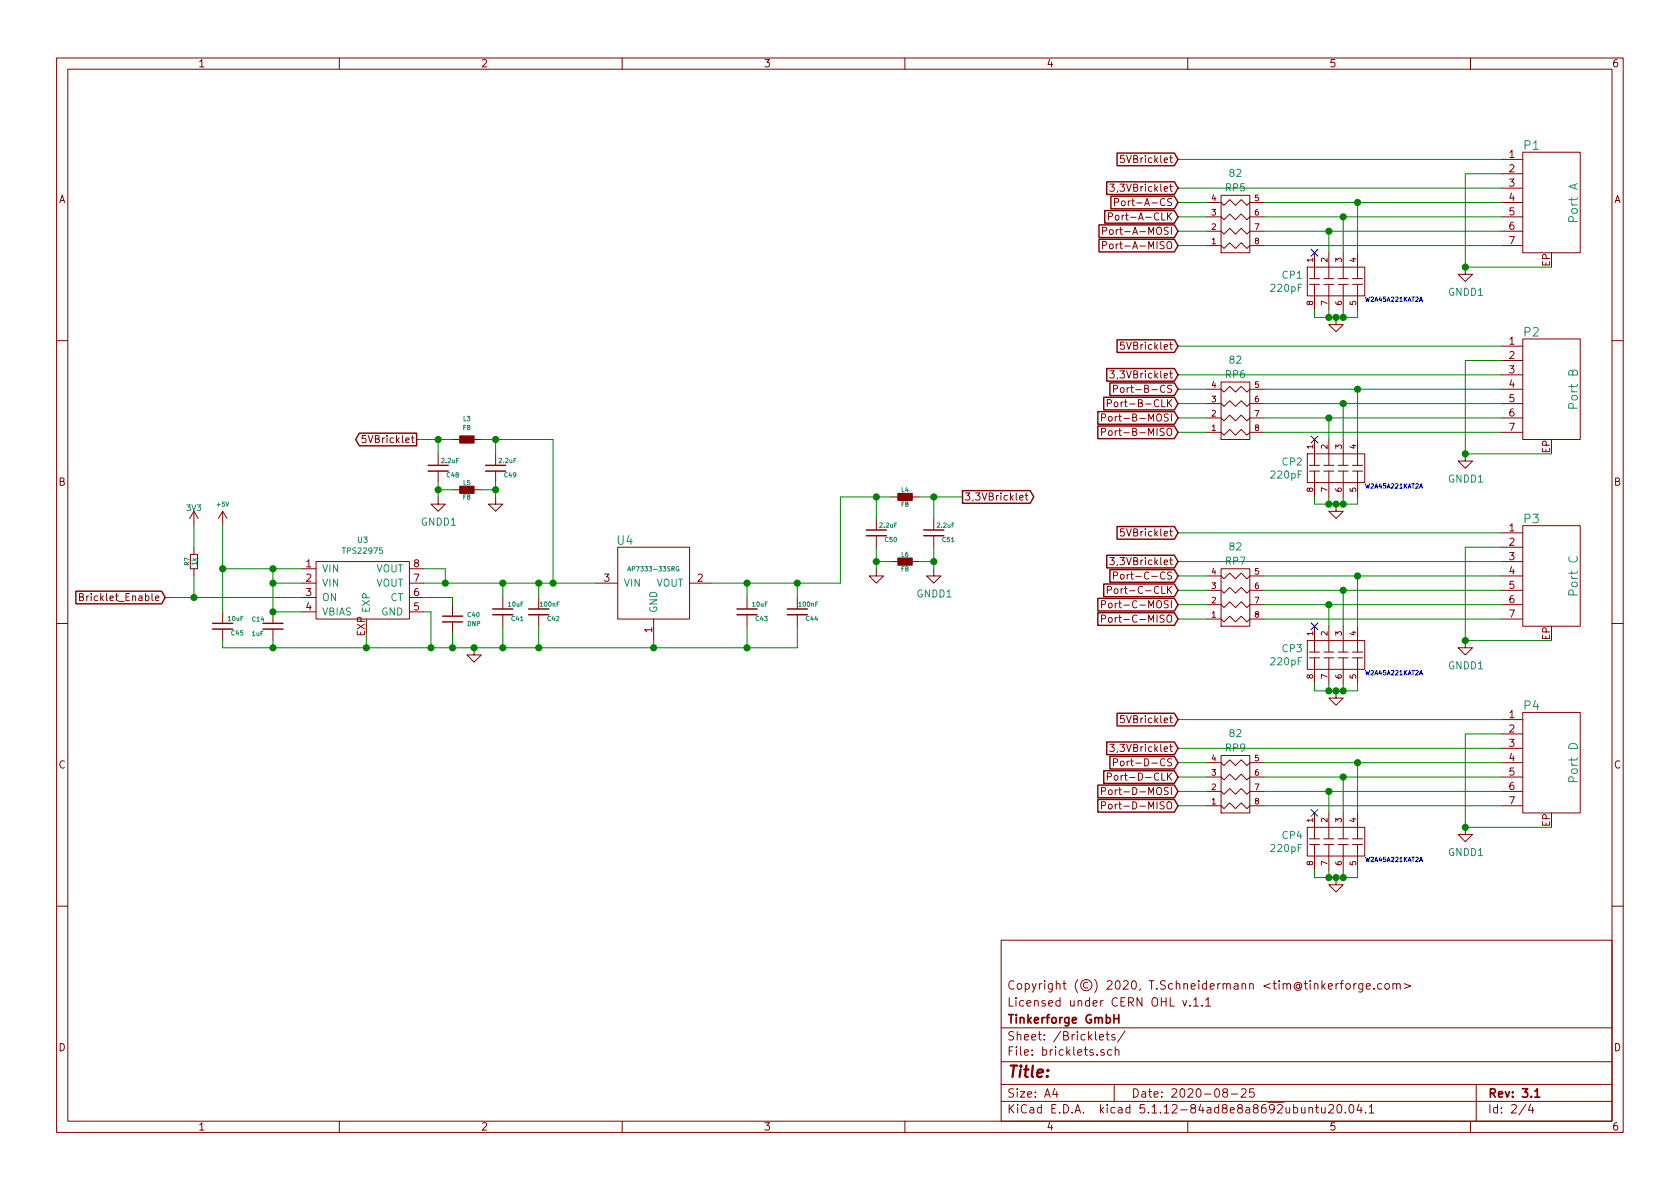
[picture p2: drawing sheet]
EESchema Schematic File Version 4
EELAYER 30 0
EELAYER END
$Descr A4 11693 8268
encoding utf-8
Sheet 2 4
Title ""
Date "2020-08-25"
Rev "3.1"
Comp "Tinkerforge GmbH"
Comment1 "Licensed under CERN OHL v.1.1"
Comment2 "Copyright (©) 2020, T.Schneidermann <tim@tinkerforge.com>"
Comment3 ""
Comment4 ""
$EndDescr
$Comp
L tinkerforge:+5V #PWR054
U 1 1
P 1550 3650
F 0 "#PWR054" H 1550 3740 20  0001 C CNN
F 1 "+5V" H 1550 3800 30  0000 C CNN
F 2 "" H 1550 3650 60  0001 C CNN
F 3 "" H 1550 3650 60  0001 C CNN
	1    1550 3650
	1    0    0    -1  
$EndComp
Text GLabel 8200 1400 0    50   Input ~ 0
Port-A-CS
$Comp
L tinkerforge:3V3 #PWR058
U 1 1
P 1350 3650
F 0 "#PWR058" H 1350 3750 40  0001 C CNN
F 1 "3V3" H 1350 3775 40  0000 C CNN
F 2 "" H 1350 3650 60  0001 C CNN
F 3 "" H 1350 3650 60  0001 C CNN
	1    1350 3650
	1    0    0    -1  
$EndComp
Wire Wire Line
	10450 1200 10200 1200
$Comp
L tinkerforge:CON-SENSOR2 P1
U 1 1
P 10800 1400
F 0 "P1" H 10600 1800 60  0000 L CNN
F 1 "Port A" V 10950 1250 60  0000 L CNN
F 2 "kicad-libraries:CON-SENSOR2" H 10900 1250 60  0001 C CNN
F 3 "" H 10900 1250 60  0000 C CNN
	1    10800 1400
	1    0    0    -1  
$EndComp
Wire Wire Line
	10200 1850 10800 1850
Wire Wire Line
	10200 1200 10200 1850
$Comp
L tinkerforge:TPS22975 U3
U 1 1
P 2550 4100
F 0 "U3" H 2525 4451 39  0000 C CNN
F 1 "TPS22975" H 2525 4376 39  0000 C CNN
F 2 "kicad-libraries:WSON8-2x2" H 3300 4200 39  0001 C CNN
F 3 "" H 3300 4200 39  0001 C CNN
	1    2550 4100
	1    0    0    -1  
$EndComp
$Comp
L tinkerforge:LD1117 U4
U 1 1
P 4550 4250
F 0 "U4" H 4350 4750 60  0000 C CNN
F 1 "AP7333-33SRG" H 4550 4550 31  0000 C CNN
F 2 "kicad-libraries:SOT23-3" H 4550 4250 60  0001 C CNN
F 3 "" H 4550 4250 60  0000 C CNN
	1    4550 4250
	1    0    0    -1  
$EndComp
Text GLabel 6700 3450 2    50   Output ~ 0
3,3VBricklet
Wire Wire Line
	5850 4050 5550 4050
Text GLabel 8200 1300 0    50   Input ~ 0
3,3VBricklet
Text GLabel 2900 3050 0    50   Output ~ 0
5VBricklet
Wire Wire Line
	2950 3950 3100 3950
Text GLabel 8200 1100 0    50   Input ~ 0
5VBricklet
Wire Wire Line
	2950 4050 3100 4050
Wire Wire Line
	1550 3650 1550 3950
Wire Wire Line
	1550 3950 1900 3950
Wire Wire Line
	1900 3950 1900 4050
Wire Wire Line
	1900 4050 2100 4050
Connection ~ 1900 3950
Wire Wire Line
	1900 3950 2100 3950
$Comp
L tinkerforge:R_PACK4 RP5
U 1 1
P 8600 1350
F 0 "RP5" H 8600 1300 50  0000 C CNN
F 1 "82" H 8600 1200 50  0000 C CNN
F 2 "kicad-libraries:4X0402" H 8600 1350 50  0001 C CNN
F 3 "" H 8600 1350 50  0000 C CNN
	1    8600 1350
	1    0    0    1   
$EndComp
Wire Wire Line
	8200 1400 8400 1400
Wire Wire Line
	8400 1500 8200 1500
Wire Wire Line
	8200 1600 8400 1600
Wire Wire Line
	8400 1700 8200 1700
Wire Wire Line
	8800 1400 9450 1400
Wire Wire Line
	8800 1500 9350 1500
Wire Wire Line
	8800 1600 9250 1600
Wire Wire Line
	8800 1700 10450 1700
$Comp
L tinkerforge:C_PACK4 CP1
U 1 1
P 9500 1950
F 0 "CP1" V 9454 2378 50  0000 L CNN
F 1 "220pF" V 9545 2378 50  0000 L CNN
F 2 "kicad-libraries:4X0402" H 9500 1950 50  0001 C CNN
F 3 "" H 9500 1950 50  0000 C CNN
	1    9500 1950
	0    -1   1    0   
$EndComp
NoConn ~ 9150 1750
Wire Wire Line
	9250 1750 9250 1600
Connection ~ 9250 1600
Wire Wire Line
	9250 1600 10450 1600
Wire Wire Line
	9350 1750 9350 1500
Connection ~ 9350 1500
Wire Wire Line
	9350 1500 10450 1500
Wire Wire Line
	9450 1750 9450 1400
Connection ~ 9450 1400
Wire Wire Line
	9450 1400 10450 1400
$Comp
L tinkerforge:GND #PWR0117
U 1 1
P 9300 2200
F 0 "#PWR0117" H 9300 2200 30  0001 C CNN
F 1 "GND" H 9300 2130 30  0001 C CNN
F 2 "" H 9300 2200 60  0001 C CNN
F 3 "" H 9300 2200 60  0001 C CNN
	1    9300 2200
	1    0    0    -1  
$EndComp
Wire Wire Line
	9150 2150 9150 2200
Wire Wire Line
	9150 2200 9250 2200
Wire Wire Line
	9300 2200 9350 2200
Wire Wire Line
	9450 2200 9450 2150
Connection ~ 9300 2200
Wire Wire Line
	9350 2150 9350 2200
Connection ~ 9350 2200
Wire Wire Line
	9350 2200 9450 2200
Wire Wire Line
	9250 2150 9250 2200
Connection ~ 9250 2200
Wire Wire Line
	9250 2200 9300 2200
Wire Wire Line
	8200 1300 10450 1300
Text Notes 9500 2100 0    31   ~ 0
W2A45A221KAT2A
Wire Wire Line
	8200 1100 10450 1100
$Comp
L tinkerforge:GND #PWR0118
U 1 1
P 3300 4500
F 0 "#PWR0118" H 3300 4500 30  0001 C CNN
F 1 "GND" H 3300 4430 30  0001 C CNN
F 2 "" H 3300 4500 60  0001 C CNN
F 3 "" H 3300 4500 60  0001 C CNN
	1    3300 4500
	1    0    0    -1  
$EndComp
Wire Wire Line
	2950 4250 3000 4250
Wire Wire Line
	3000 4250 3000 4500
Wire Wire Line
	3000 4500 2550 4500
Wire Wire Line
	2550 4500 2550 4400
Connection ~ 2550 4500
$Comp
L tinkerforge:Cs C40
U 1 1
P 3150 4300
F 0 "C40" H 3250 4331 31  0000 L CNN
F 1 "DNP" H 3250 4269 31  0000 L CNN
F 2 "kicad-libraries:C0402F" H 3150 4300 60  0001 C CNN
F 3 "" H 3150 4300 60  0000 C CNN
	1    3150 4300
	1    0    0    -1  
$EndComp
Wire Wire Line
	2950 4150 3150 4150
Wire Wire Line
	3150 4150 3150 4200
Wire Wire Line
	3150 4400 3150 4500
Wire Wire Line
	3150 4500 3000 4500
Connection ~ 3000 4500
$Comp
L tinkerforge:Cs C14
U 1 1
P 1900 4350
F 0 "C14" H 1750 4400 31  0000 L CNN
F 1 "1uF" H 1750 4300 31  0000 L CNN
F 2 "kicad-libraries:C0603F" H 1900 4350 60  0001 C CNN
F 3 "" H 1900 4350 60  0000 C CNN
	1    1900 4350
	1    0    0    -1  
$EndComp
Wire Wire Line
	2100 4250 1900 4250
Wire Wire Line
	1900 4450 1900 4500
Wire Wire Line
	1900 4500 2550 4500
Wire Wire Line
	3100 3950 3100 4050
Connection ~ 3100 4050
Wire Wire Line
	3100 4050 3500 4050
$Comp
L tinkerforge:Cs C41
U 1 1
P 3500 4250
F 0 "C41" H 3350 4300 31  0000 L CNN
F 1 "10uF" H 3350 4200 31  0000 L CNN
F 2 "kicad-libraries:C0805E" H 3500 4250 60  0001 C CNN
F 3 "" H 3500 4250 60  0000 C CNN
	1    3500 4250
	-1   0    0    1   
$EndComp
$Comp
L tinkerforge:Cs C42
U 1 1
P 3750 4250
F 0 "C42" H 3600 4300 31  0000 L CNN
F 1 "100nF" H 3600 4200 31  0000 L CNN
F 2 "kicad-libraries:C0603F" H 3750 4250 60  0001 C CNN
F 3 "" H 3750 4250 60  0000 C CNN
	1    3750 4250
	-1   0    0    1   
$EndComp
Wire Wire Line
	3500 4150 3500 4050
Connection ~ 3500 4050
Wire Wire Line
	3500 4050 3750 4050
Wire Wire Line
	3750 4150 3750 4050
Connection ~ 3750 4050
Wire Wire Line
	3750 4050 3850 4050
Wire Wire Line
	3500 4350 3500 4500
Wire Wire Line
	3500 4500 3300 4500
Connection ~ 3150 4500
Wire Wire Line
	3750 4350 3750 4500
Wire Wire Line
	3750 4500 3500 4500
Connection ~ 3500 4500
Connection ~ 3850 4050
Wire Wire Line
	4550 4450 4550 4500
Wire Wire Line
	4550 4500 3750 4500
Connection ~ 3750 4500
Connection ~ 3300 4500
Wire Wire Line
	3300 4500 3150 4500
$Comp
L tinkerforge:Cs C43
U 1 1
P 5200 4250
F 0 "C43" H 5050 4300 31  0000 L CNN
F 1 "10uF" H 5050 4200 31  0000 L CNN
F 2 "kicad-libraries:C0805E" H 5200 4250 60  0001 C CNN
F 3 "" H 5200 4250 60  0000 C CNN
	1    5200 4250
	-1   0    0    1   
$EndComp
$Comp
L tinkerforge:Cs C44
U 1 1
P 5550 4250
F 0 "C44" H 5400 4300 31  0000 L CNN
F 1 "100nF" H 5400 4200 31  0000 L CNN
F 2 "kicad-libraries:C0603F" H 5550 4250 60  0001 C CNN
F 3 "" H 5550 4250 60  0000 C CNN
	1    5550 4250
	-1   0    0    1   
$EndComp
Wire Wire Line
	5200 4150 5200 4050
Connection ~ 5200 4050
Wire Wire Line
	5200 4050 5550 4050
Wire Wire Line
	5550 4050 5550 4150
Connection ~ 5550 4050
Wire Wire Line
	5200 4350 5200 4500
Wire Wire Line
	5200 4500 4550 4500
Connection ~ 4550 4500
Wire Wire Line
	5550 4350 5550 4500
Wire Wire Line
	5550 4500 5200 4500
Connection ~ 5200 4500
$Comp
L tinkerforge:Rs R7
U 1 1
P 1350 3900
F 0 "R7" V 1300 3900 31  0000 C CNN
F 1 "1k" V 1350 3900 31  0000 C CNN
F 2 "kicad-libraries:R0603F" V 1244 3900 60  0001 C CNN
F 3 "" H 1350 3900 60  0000 C CNN
	1    1350 3900
	1    0    0    -1  
$EndComp
Text GLabel 1150 4150 0    50   Input ~ 0
Bricklet_Enable
Wire Wire Line
	1350 3800 1350 3650
Wire Wire Line
	1150 4150 1350 4150
Wire Wire Line
	1350 4000 1350 4150
Connection ~ 1350 4150
Wire Wire Line
	1350 4150 2100 4150
Wire Wire Line
	10450 2500 10200 2500
$Comp
L tinkerforge:CON-SENSOR2 P2
U 1 1
P 10800 2700
F 0 "P2" H 10600 3100 60  0000 L CNN
F 1 "Port B" V 10950 2550 60  0000 L CNN
F 2 "kicad-libraries:CON-SENSOR2" H 10900 2550 60  0001 C CNN
F 3 "" H 10900 2550 60  0000 C CNN
	1    10800 2700
	1    0    0    -1  
$EndComp
Wire Wire Line
	10200 3150 10800 3150
Wire Wire Line
	10200 2500 10200 3150
Text GLabel 8200 2600 0    50   Input ~ 0
3,3VBricklet
Text GLabel 8200 2400 0    50   Input ~ 0
5VBricklet
$Comp
L tinkerforge:R_PACK4 RP6
U 1 1
P 8600 2650
F 0 "RP6" H 8600 2600 50  0000 C CNN
F 1 "82" H 8600 2500 50  0000 C CNN
F 2 "kicad-libraries:4X0402" H 8600 2650 50  0001 C CNN
F 3 "" H 8600 2650 50  0000 C CNN
	1    8600 2650
	1    0    0    1   
$EndComp
Wire Wire Line
	8200 2700 8400 2700
Wire Wire Line
	8400 2800 8200 2800
Wire Wire Line
	8200 2900 8400 2900
Wire Wire Line
	8400 3000 8200 3000
Wire Wire Line
	8800 2700 9450 2700
Wire Wire Line
	8800 2800 9350 2800
Wire Wire Line
	8800 2900 9250 2900
Wire Wire Line
	8800 3000 10450 3000
$Comp
L tinkerforge:C_PACK4 CP2
U 1 1
P 9500 3250
F 0 "CP2" V 9454 3678 50  0000 L CNN
F 1 "220pF" V 9545 3678 50  0000 L CNN
F 2 "kicad-libraries:4X0402" H 9500 3250 50  0001 C CNN
F 3 "" H 9500 3250 50  0000 C CNN
	1    9500 3250
	0    -1   1    0   
$EndComp
NoConn ~ 9150 3050
Wire Wire Line
	9250 3050 9250 2900
Connection ~ 9250 2900
Wire Wire Line
	9250 2900 10450 2900
Wire Wire Line
	9350 3050 9350 2800
Connection ~ 9350 2800
Wire Wire Line
	9350 2800 10450 2800
Wire Wire Line
	9450 3050 9450 2700
Connection ~ 9450 2700
Wire Wire Line
	9450 2700 10450 2700
$Comp
L tinkerforge:GND #PWR0120
U 1 1
P 9300 3500
F 0 "#PWR0120" H 9300 3500 30  0001 C CNN
F 1 "GND" H 9300 3430 30  0001 C CNN
F 2 "" H 9300 3500 60  0001 C CNN
F 3 "" H 9300 3500 60  0001 C CNN
	1    9300 3500
	1    0    0    -1  
$EndComp
Wire Wire Line
	9150 3450 9150 3500
Wire Wire Line
	9150 3500 9250 3500
Wire Wire Line
	9300 3500 9350 3500
Wire Wire Line
	9450 3500 9450 3450
Connection ~ 9300 3500
Wire Wire Line
	9350 3450 9350 3500
Connection ~ 9350 3500
Wire Wire Line
	9350 3500 9450 3500
Wire Wire Line
	9250 3450 9250 3500
Connection ~ 9250 3500
Wire Wire Line
	9250 3500 9300 3500
Wire Wire Line
	8200 2600 10450 2600
Text Notes 9500 3400 0    31   ~ 0
W2A45A221KAT2A
Wire Wire Line
	8200 2400 10450 2400
Wire Wire Line
	10450 3800 10200 3800
$Comp
L tinkerforge:CON-SENSOR2 P3
U 1 1
P 10800 4000
F 0 "P3" H 10600 4400 60  0000 L CNN
F 1 "Port C" V 10950 3850 60  0000 L CNN
F 2 "kicad-libraries:CON-SENSOR2" H 10900 3850 60  0001 C CNN
F 3 "" H 10900 3850 60  0000 C CNN
	1    10800 4000
	1    0    0    -1  
$EndComp
Wire Wire Line
	10200 4450 10800 4450
Wire Wire Line
	10200 3800 10200 4450
Text GLabel 8200 3900 0    50   Input ~ 0
3,3VBricklet
Text GLabel 8200 3700 0    50   Input ~ 0
5VBricklet
Wire Wire Line
	8200 4000 8400 4000
Wire Wire Line
	8400 4100 8200 4100
Wire Wire Line
	8200 4200 8400 4200
Wire Wire Line
	8400 4300 8200 4300
Wire Wire Line
	8800 4000 9450 4000
Wire Wire Line
	8800 4100 9350 4100
Wire Wire Line
	8800 4200 9250 4200
Wire Wire Line
	8800 4300 10450 4300
$Comp
L tinkerforge:C_PACK4 CP3
U 1 1
P 9500 4550
F 0 "CP3" V 9454 4978 50  0000 L CNN
F 1 "220pF" V 9545 4978 50  0000 L CNN
F 2 "kicad-libraries:4X0402" H 9500 4550 50  0001 C CNN
F 3 "" H 9500 4550 50  0000 C CNN
	1    9500 4550
	0    -1   1    0   
$EndComp
NoConn ~ 9150 4350
Wire Wire Line
	9250 4350 9250 4200
Connection ~ 9250 4200
Wire Wire Line
	9250 4200 10450 4200
Wire Wire Line
	9350 4350 9350 4100
Connection ~ 9350 4100
Wire Wire Line
	9350 4100 10450 4100
Wire Wire Line
	9450 4350 9450 4000
Connection ~ 9450 4000
Wire Wire Line
	9450 4000 10450 4000
$Comp
L tinkerforge:GND #PWR0122
U 1 1
P 9300 4800
F 0 "#PWR0122" H 9300 4800 30  0001 C CNN
F 1 "GND" H 9300 4730 30  0001 C CNN
F 2 "" H 9300 4800 60  0001 C CNN
F 3 "" H 9300 4800 60  0001 C CNN
	1    9300 4800
	1    0    0    -1  
$EndComp
Wire Wire Line
	9150 4750 9150 4800
Wire Wire Line
	9150 4800 9250 4800
Wire Wire Line
	9300 4800 9350 4800
Wire Wire Line
	9450 4800 9450 4750
Connection ~ 9300 4800
Wire Wire Line
	9350 4750 9350 4800
Connection ~ 9350 4800
Wire Wire Line
	9350 4800 9450 4800
Wire Wire Line
	9250 4750 9250 4800
Connection ~ 9250 4800
Wire Wire Line
	9250 4800 9300 4800
Text Notes 9500 4700 0    31   ~ 0
W2A45A221KAT2A
Wire Wire Line
	10450 5100 10200 5100
$Comp
L tinkerforge:CON-SENSOR2 P4
U 1 1
P 10800 5300
F 0 "P4" H 10600 5700 60  0000 L CNN
F 1 "Port D" V 10950 5150 60  0000 L CNN
F 2 "kicad-libraries:CON-SENSOR2" H 10900 5150 60  0001 C CNN
F 3 "" H 10900 5150 60  0000 C CNN
	1    10800 5300
	1    0    0    -1  
$EndComp
Wire Wire Line
	10200 5750 10800 5750
Wire Wire Line
	10200 5100 10200 5750
Text GLabel 8200 5200 0    50   Input ~ 0
3,3VBricklet
Text GLabel 8200 5000 0    50   Input ~ 0
5VBricklet
Wire Wire Line
	8200 5300 8400 5300
Wire Wire Line
	8400 5400 8200 5400
Wire Wire Line
	8200 5500 8400 5500
Wire Wire Line
	8400 5600 8200 5600
Wire Wire Line
	8800 5300 9450 5300
Wire Wire Line
	8800 5400 9350 5400
Wire Wire Line
	8800 5500 9250 5500
Wire Wire Line
	8800 5600 10450 5600
$Comp
L tinkerforge:C_PACK4 CP4
U 1 1
P 9500 5850
F 0 "CP4" V 9454 6278 50  0000 L CNN
F 1 "220pF" V 9545 6278 50  0000 L CNN
F 2 "kicad-libraries:4X0402" H 9500 5850 50  0001 C CNN
F 3 "" H 9500 5850 50  0000 C CNN
	1    9500 5850
	0    -1   1    0   
$EndComp
NoConn ~ 9150 5650
Wire Wire Line
	9250 5650 9250 5500
Connection ~ 9250 5500
Wire Wire Line
	9250 5500 10450 5500
Wire Wire Line
	9350 5650 9350 5400
Connection ~ 9350 5400
Wire Wire Line
	9350 5400 10450 5400
Wire Wire Line
	9450 5650 9450 5300
Connection ~ 9450 5300
Wire Wire Line
	9450 5300 10450 5300
$Comp
L tinkerforge:GND #PWR0124
U 1 1
P 9300 6100
F 0 "#PWR0124" H 9300 6100 30  0001 C CNN
F 1 "GND" H 9300 6030 30  0001 C CNN
F 2 "" H 9300 6100 60  0001 C CNN
F 3 "" H 9300 6100 60  0001 C CNN
	1    9300 6100
	1    0    0    -1  
$EndComp
Wire Wire Line
	9150 6050 9150 6100
Wire Wire Line
	9150 6100 9250 6100
Wire Wire Line
	9300 6100 9350 6100
Wire Wire Line
	9450 6100 9450 6050
Connection ~ 9300 6100
Wire Wire Line
	9350 6050 9350 6100
Connection ~ 9350 6100
Wire Wire Line
	9350 6100 9450 6100
Wire Wire Line
	9250 6050 9250 6100
Connection ~ 9250 6100
Wire Wire Line
	9250 6100 9300 6100
Wire Wire Line
	8200 5200 10450 5200
Text Notes 9500 6000 0    31   ~ 0
W2A45A221KAT2A
Wire Wire Line
	8200 5000 10450 5000
Text GLabel 8200 1500 0    50   Input ~ 0
Port-A-CLK
Text GLabel 8200 1600 0    50   Input ~ 0
Port-A-MOSI
Text GLabel 8200 1700 0    50   Input ~ 0
Port-A-MISO
Text GLabel 8200 2700 0    50   Input ~ 0
Port-B-CS
Text GLabel 8200 2800 0    50   Input ~ 0
Port-B-CLK
Text GLabel 8200 2900 0    50   Input ~ 0
Port-B-MOSI
Text GLabel 8200 3000 0    50   Input ~ 0
Port-B-MISO
Text GLabel 8200 4000 0    50   Input ~ 0
Port-C-CS
Text GLabel 8200 4100 0    50   Input ~ 0
Port-C-CLK
Text GLabel 8200 4200 0    50   Input ~ 0
Port-C-MOSI
Text GLabel 8200 4300 0    50   Input ~ 0
Port-C-MISO
Text GLabel 8200 5300 0    50   Input ~ 0
Port-D-CS
Text GLabel 8200 5400 0    50   Input ~ 0
Port-D-CLK
Text GLabel 8200 5500 0    50   Input ~ 0
Port-D-MOSI
Text GLabel 8200 5600 0    50   Input ~ 0
Port-D-MISO
$Comp
L tinkerforge:Cs C45
U 1 1
P 1550 4350
F 0 "C45" H 1400 4400 31  0000 L CNN
F 1 "10uF" H 1400 4300 31  0000 L CNN
F 2 "kicad-libraries:C0805E" H 1550 4350 60  0001 C CNN
F 3 "" H 1550 4350 60  0000 C CNN
	1    1550 4350
	-1   0    0    1   
$EndComp
Wire Wire Line
	1550 4250 1550 3950
Connection ~ 1550 3950
Wire Wire Line
	1550 4450 1550 4500
Wire Wire Line
	1550 4500 1900 4500
Connection ~ 1900 4500
Wire Wire Line
	1900 4250 1900 4050
Connection ~ 1900 4250
Connection ~ 1900 4050
Wire Wire Line
	8200 3900 10450 3900
Wire Wire Line
	8200 3700 10450 3700
$Comp
L tinkerforge:R_PACK4 RP9
U 1 1
P 8600 5250
F 0 "RP9" H 8600 5200 50  0000 C CNN
F 1 "82" H 8600 5100 50  0000 C CNN
F 2 "kicad-libraries:4X0402" H 8600 5250 50  0001 C CNN
F 3 "" H 8600 5250 50  0000 C CNN
	1    8600 5250
	1    0    0    1   
$EndComp
$Comp
L tinkerforge:R_PACK4 RP7
U 1 1
P 8600 3950
F 0 "RP7" H 8600 3900 50  0000 C CNN
F 1 "82" H 8600 3800 50  0000 C CNN
F 2 "kicad-libraries:4X0402" H 8600 3950 50  0001 C CNN
F 3 "" H 8600 3950 50  0000 C CNN
	1    8600 3950
	1    0    0    1   
$EndComp
$Comp
L tinkerforge:Cs C50
U 1 1
P 6100 3700
F 0 "C50" H 5950 3750 31  0000 L CNN
F 1 "2.2uF" H 5950 3650 31  0000 L CNN
F 2 "kicad-libraries:C0603F" H 6100 3700 60  0001 C CNN
F 3 "" H 6100 3700 60  0000 C CNN
	1    6100 3700
	-1   0    0    1   
$EndComp
$Comp
L tinkerforge:Cs C51
U 1 1
P 6500 3700
F 0 "C51" H 6350 3750 31  0000 L CNN
F 1 "2.2uF" H 6350 3650 31  0000 L CNN
F 2 "kicad-libraries:C0603F" H 6500 3700 60  0001 C CNN
F 3 "" H 6500 3700 60  0000 C CNN
	1    6500 3700
	-1   0    0    1   
$EndComp
$Comp
L tinkerforge:INDUCTs L4
U 1 1
P 6300 3450
F 0 "L4" V 6250 3450 31  0000 C CNN
F 1 "FB" V 6350 3450 31  0000 C CNN
F 2 "kicad-libraries:R0603F" H 6300 3450 60  0001 C CNN
F 3 "" H 6300 3450 60  0000 C CNN
	1    6300 3450
	0    1    1    0   
$EndComp
Wire Wire Line
	5850 3450 6100 3450
Wire Wire Line
	6100 3450 6100 3600
Connection ~ 6100 3450
Wire Wire Line
	6100 3450 6200 3450
Wire Wire Line
	6400 3450 6500 3450
Wire Wire Line
	6500 3450 6500 3600
Connection ~ 6500 3450
Wire Wire Line
	6500 3450 6700 3450
Wire Wire Line
	6100 3800 6100 3900
Wire Wire Line
	6500 3950 6500 3900
$Comp
L tinkerforge:GND #PWR034
U 1 1
P 6100 3950
F 0 "#PWR034" H 6100 3950 30  0001 C CNN
F 1 "GND" H 6100 3880 30  0001 C CNN
F 2 "" H 6100 3950 60  0001 C CNN
F 3 "" H 6100 3950 60  0001 C CNN
	1    6100 3950
	1    0    0    -1  
$EndComp
$Comp
L tinkerforge:INDUCTs L3
U 1 1
P 3250 3050
F 0 "L3" V 3104 3050 31  0000 C CNN
F 1 "FB" V 3166 3050 31  0000 C CNN
F 2 "kicad-libraries:R0603F" H 3250 3050 60  0001 C CNN
F 3 "" H 3250 3050 60  0000 C CNN
	1    3250 3050
	0    1    1    0   
$EndComp
$Comp
L tinkerforge:Cs C48
U 1 1
P 3050 3250
F 0 "C48" H 2900 3300 31  0000 L CNN
F 1 "2.2uF" H 2900 3200 31  0000 L CNN
F 2 "kicad-libraries:C0603F" H 3050 3250 60  0001 C CNN
F 3 "" H 3050 3250 60  0000 C CNN
	1    3050 3250
	-1   0    0    1   
$EndComp
$Comp
L tinkerforge:Cs C49
U 1 1
P 3450 3250
F 0 "C49" H 3300 3300 31  0000 L CNN
F 1 "2.2uF" H 3300 3200 31  0000 L CNN
F 2 "kicad-libraries:C0603F" H 3450 3250 60  0001 C CNN
F 3 "" H 3450 3250 60  0000 C CNN
	1    3450 3250
	-1   0    0    1   
$EndComp
Wire Wire Line
	3850 3050 3450 3050
Wire Wire Line
	3050 3050 3050 3150
Wire Wire Line
	2900 3050 3050 3050
Connection ~ 3050 3050
Wire Wire Line
	3050 3050 3150 3050
Wire Wire Line
	3450 3150 3450 3050
Connection ~ 3450 3050
Wire Wire Line
	3450 3050 3350 3050
Wire Wire Line
	3050 3350 3050 3400
Wire Wire Line
	3450 3450 3450 3400
$Comp
L tinkerforge:GND #PWR033
U 1 1
P 3450 3450
F 0 "#PWR033" H 3450 3450 30  0001 C CNN
F 1 "GND" H 3450 3380 30  0001 C CNN
F 2 "" H 3450 3450 60  0001 C CNN
F 3 "" H 3450 3450 60  0001 C CNN
	1    3450 3450
	1    0    0    -1  
$EndComp
$Comp
L tinkerforge:GNDD1 #PWR0119
U 1 1
P 3050 3450
F 0 "#PWR0119" H 3050 3200 50  0001 C CNN
F 1 "GNDD1" H 3055 3277 50  0000 C CNN
F 2 "" H 3050 3450 50  0000 C CNN
F 3 "" H 3050 3450 50  0000 C CNN
	1    3050 3450
	1    0    0    -1  
$EndComp
$Comp
L tinkerforge:INDUCTs L5
U 1 1
P 3250 3400
F 0 "L5" V 3200 3400 31  0000 C CNN
F 1 "FB" V 3300 3400 31  0000 C CNN
F 2 "kicad-libraries:R0603F" H 3250 3400 60  0001 C CNN
F 3 "" H 3250 3400 60  0000 C CNN
	1    3250 3400
	0    1    1    0   
$EndComp
Wire Wire Line
	3050 3400 3150 3400
Connection ~ 3050 3400
Wire Wire Line
	3050 3400 3050 3450
Wire Wire Line
	3350 3400 3450 3400
Connection ~ 3450 3400
Wire Wire Line
	3450 3400 3450 3350
Wire Wire Line
	6100 3900 6200 3900
Connection ~ 6100 3900
Wire Wire Line
	6100 3900 6100 3950
Wire Wire Line
	6400 3900 6500 3900
Connection ~ 6500 3900
Wire Wire Line
	6500 3900 6500 3800
$Comp
L tinkerforge:GNDD1 #PWR0121
U 1 1
P 6500 3950
F 0 "#PWR0121" H 6500 3700 50  0001 C CNN
F 1 "GNDD1" H 6505 3777 50  0000 C CNN
F 2 "" H 6500 3950 50  0000 C CNN
F 3 "" H 6500 3950 50  0000 C CNN
	1    6500 3950
	1    0    0    -1  
$EndComp
$Comp
L tinkerforge:INDUCTs L6
U 1 1
P 6300 3900
F 0 "L6" V 6250 3900 31  0000 C CNN
F 1 "FB" V 6350 3900 31  0000 C CNN
F 2 "kicad-libraries:R0603F" H 6300 3900 60  0001 C CNN
F 3 "" H 6300 3900 60  0000 C CNN
	1    6300 3900
	0    1    1    0   
$EndComp
$Comp
L tinkerforge:GNDD1 #PWR0123
U 1 1
P 10200 1850
F 0 "#PWR0123" H 10200 1600 50  0001 C CNN
F 1 "GNDD1" H 10205 1677 50  0000 C CNN
F 2 "" H 10200 1850 50  0000 C CNN
F 3 "" H 10200 1850 50  0000 C CNN
	1    10200 1850
	1    0    0    -1  
$EndComp
Connection ~ 10200 1850
$Comp
L tinkerforge:GNDD1 #PWR0125
U 1 1
P 10200 3150
F 0 "#PWR0125" H 10200 2900 50  0001 C CNN
F 1 "GNDD1" H 10205 2977 50  0000 C CNN
F 2 "" H 10200 3150 50  0000 C CNN
F 3 "" H 10200 3150 50  0000 C CNN
	1    10200 3150
	1    0    0    -1  
$EndComp
Connection ~ 10200 3150
$Comp
L tinkerforge:GNDD1 #PWR0126
U 1 1
P 10200 4450
F 0 "#PWR0126" H 10200 4200 50  0001 C CNN
F 1 "GNDD1" H 10205 4277 50  0000 C CNN
F 2 "" H 10200 4450 50  0000 C CNN
F 3 "" H 10200 4450 50  0000 C CNN
	1    10200 4450
	1    0    0    -1  
$EndComp
Connection ~ 10200 4450
$Comp
L tinkerforge:GNDD1 #PWR0127
U 1 1
P 10200 5750
F 0 "#PWR0127" H 10200 5500 50  0001 C CNN
F 1 "GNDD1" H 10205 5577 50  0000 C CNN
F 2 "" H 10200 5750 50  0000 C CNN
F 3 "" H 10200 5750 50  0000 C CNN
	1    10200 5750
	1    0    0    -1  
$EndComp
Connection ~ 10200 5750
Wire Wire Line
	3850 4050 4150 4050
Wire Wire Line
	4950 4050 5200 4050
Wire Wire Line
	3850 3050 3850 4050
Wire Wire Line
	5850 3450 5850 4050
$EndSCHEMATC
